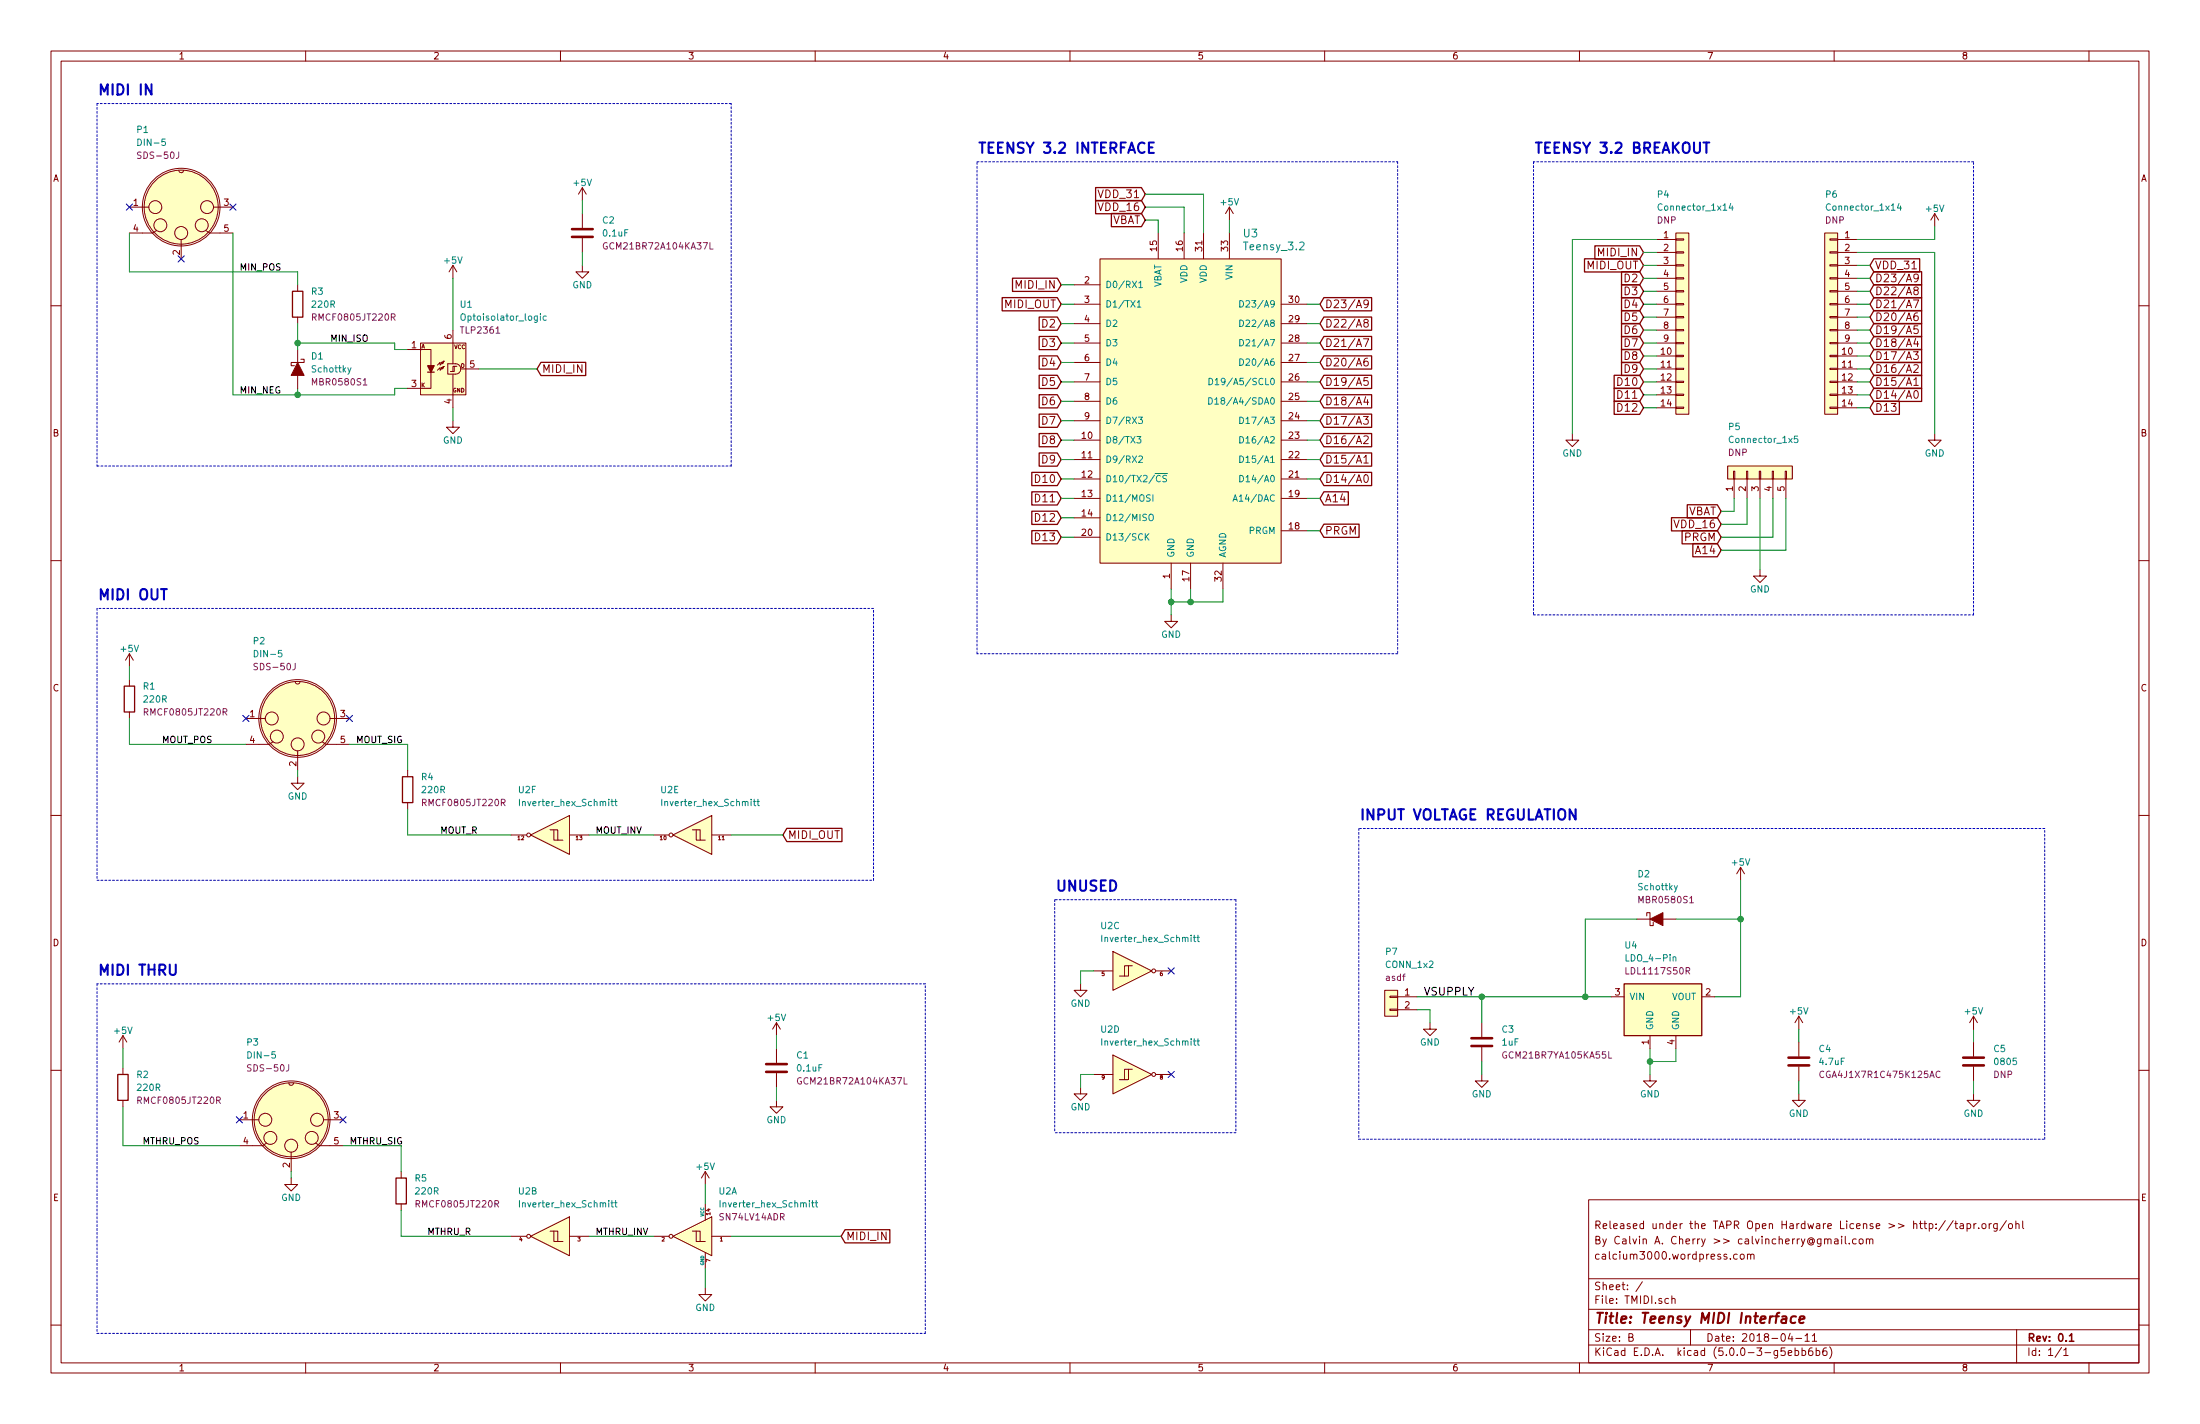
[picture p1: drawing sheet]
EESchema Schematic File Version 4
EELAYER 26 0
EELAYER END
$Descr B 17000 11000
encoding utf-8
Sheet 1 1
Title "Teensy MIDI Interface"
Date "2018-04-11"
Rev "0.1"
Comp ""
Comment1 "calcium3000.wordpress.com"
Comment2 "By Calvin A. Cherry >> calvincherry@gmail.com"
Comment3 "Released under the TAPR Open Hardware License >> http://tapr.org/ohl"
Comment4 ""
$EndDescr
$Comp
L TMIDI:DIN-5_MIDI P1
U 1 1
P 1400 1600
F 0 "P1" H 1050 2200 50  0000 L CNN
F 1 "DIN-5" H 1050 2100 50  0000 L CNN
F 2 "TMIDI:J_DIN-5_RightAngle" H 1400 1600 50  0001 C CNN
F 3 "" H 1400 1600 50  0000 C CNN
F 4 "SDS-50J" H 1050 2000 50  0000 L CNN "Part number"
	1    1400 1600
	1    0    0    -1  
$EndComp
$Comp
L TMIDI:R R3
U 1 1
P 2300 2350
F 0 "R3" H 2400 2450 50  0000 L CNN
F 1 "220R" H 2400 2350 50  0000 L CNN
F 2 "TMIDI:R_0805_HandSoldering" V 2230 2350 50  0001 C CNN
F 3 "" H 2300 2350 50  0000 C CNN
F 4 "RMCF0805JT220R" H 2400 2250 50  0000 L CNN "Part number"
	1    2300 2350
	1    0    0    -1  
$EndComp
$Comp
L power:GND #PWR01
U 1 1
P 3500 3250
F 0 "#PWR01" H 3500 3000 50  0001 C CNN
F 1 "GND" H 3500 3100 50  0000 C CNN
F 2 "" H 3500 3250 50  0000 C CNN
F 3 "" H 3500 3250 50  0000 C CNN
	1    3500 3250
	1    0    0    -1  
$EndComp
NoConn ~ 1400 2000
NoConn ~ 1800 1600
NoConn ~ 1000 1600
Text GLabel 4150 2850 2    60   Input ~ 0
MIDI_IN
$Comp
L power:+5V #PWR02
U 1 1
P 3500 2150
F 0 "#PWR02" H 3500 2000 50  0001 C CNN
F 1 "+5V" H 3500 2290 50  0000 C CNN
F 2 "" H 3500 2150 50  0000 C CNN
F 3 "" H 3500 2150 50  0000 C CNN
	1    3500 2150
	1    0    0    -1  
$EndComp
Text Notes 750  750  0    80   ~ 16
MIDI IN
$Comp
L TMIDI:DIN-5_MIDI P2
U 1 1
P 2300 5550
F 0 "P2" H 1950 6150 50  0000 L CNN
F 1 "DIN-5" H 1950 6050 50  0000 L CNN
F 2 "TMIDI:J_DIN-5_RightAngle" H 2300 5550 50  0001 C CNN
F 3 "" H 2300 5550 50  0000 C CNN
F 4 "SDS-50J" H 1950 5950 50  0000 L CNN "Part number"
	1    2300 5550
	1    0    0    -1  
$EndComp
$Comp
L TMIDI:R R1
U 1 1
P 1000 5400
F 0 "R1" H 1100 5500 50  0000 L CNN
F 1 "220R" H 1100 5400 50  0000 L CNN
F 2 "TMIDI:R_0805_HandSoldering" V 930 5400 50  0001 C CNN
F 3 "" H 1000 5400 50  0000 C CNN
F 4 "RMCF0805JT220R" H 1100 5300 50  0000 L CNN "Part number"
	1    1000 5400
	1    0    0    -1  
$EndComp
$Comp
L power:+5V #PWR03
U 1 1
P 1000 5150
F 0 "#PWR03" H 1000 5000 50  0001 C CNN
F 1 "+5V" H 1000 5290 50  0000 C CNN
F 2 "" H 1000 5150 50  0000 C CNN
F 3 "" H 1000 5150 50  0000 C CNN
	1    1000 5150
	1    0    0    -1  
$EndComp
$Comp
L TMIDI:R R4
U 1 1
P 3150 6100
F 0 "R4" H 3250 6200 50  0000 L CNN
F 1 "220R" H 3250 6100 50  0000 L CNN
F 2 "TMIDI:R_0805_HandSoldering" V 3080 6100 50  0001 C CNN
F 3 "" H 3150 6100 50  0000 C CNN
F 4 "RMCF0805JT220R" H 3250 6000 50  0000 L CNN "Part number"
	1    3150 6100
	1    0    0    -1  
$EndComp
Text Notes 750  4650 0    80   ~ 16
MIDI OUT
NoConn ~ 1900 5550
NoConn ~ 2700 5550
Text GLabel 6050 6450 2    60   Input ~ 0
MIDI_OUT
$Comp
L TMIDI:DIN-5_MIDI P3
U 1 1
P 2250 8650
F 0 "P3" H 1900 9250 50  0000 L CNN
F 1 "DIN-5" H 1900 9150 50  0000 L CNN
F 2 "TMIDI:J_DIN-5_RightAngle" H 2250 8650 50  0001 C CNN
F 3 "" H 2250 8650 50  0000 C CNN
F 4 "SDS-50J" H 1900 9050 50  0000 L CNN "Part number"
	1    2250 8650
	1    0    0    -1  
$EndComp
$Comp
L TMIDI:R R5
U 1 1
P 3100 9200
F 0 "R5" H 3200 9300 50  0000 L CNN
F 1 "220R" H 3200 9200 50  0000 L CNN
F 2 "TMIDI:R_0805_HandSoldering" V 3030 9200 50  0001 C CNN
F 3 "" H 3100 9200 50  0000 C CNN
F 4 "RMCF0805JT220R" H 3200 9100 50  0000 L CNN "Part number"
	1    3100 9200
	1    0    0    -1  
$EndComp
$Comp
L TMIDI:R R2
U 1 1
P 950 8400
F 0 "R2" H 1050 8500 50  0000 L CNN
F 1 "220R" H 1050 8400 50  0000 L CNN
F 2 "TMIDI:R_0805_HandSoldering" V 880 8400 50  0001 C CNN
F 3 "" H 950 8400 50  0000 C CNN
F 4 "RMCF0805JT220R" H 1050 8300 50  0000 L CNN "Part number"
	1    950  8400
	1    0    0    -1  
$EndComp
Text Notes 750  7550 0    80   ~ 16
MIDI THRU
NoConn ~ 1850 8650
NoConn ~ 2650 8650
Text GLabel 6500 9550 2    60   Input ~ 0
MIDI_IN
$Comp
L power:+5V #PWR04
U 1 1
P 950 8100
F 0 "#PWR04" H 950 7950 50  0001 C CNN
F 1 "+5V" H 950 8240 50  0000 C CNN
F 2 "" H 950 8100 50  0000 C CNN
F 3 "" H 950 8100 50  0000 C CNN
	1    950  8100
	1    0    0    -1  
$EndComp
$Comp
L TMIDI:INVERTER_HEX_SCHMITT U2
U 3 1
P 8750 7500
F 0 "U2" H 8500 7850 50  0000 L CNN
F 1 "Inverter_hex_Schmitt" H 8500 7750 50  0000 L CNN
F 2 "TMIDI:U_SOIC-14_Width3.9mm_Pitch1.27mm" H 8750 7500 50  0001 C CNN
F 3 "" H 8750 7500 50  0000 C CNN
F 4 "SN74LV14ADR" H 8500 7700 50  0001 L CNN "Part number"
	3    8750 7500
	1    0    0    -1  
$EndComp
$Comp
L TMIDI:INVERTER_HEX_SCHMITT U2
U 1 1
P 5350 9550
F 0 "U2" H 5150 9900 50  0000 R CNN
F 1 "Inverter_hex_Schmitt" H 5150 9800 50  0000 R CNN
F 2 "TMIDI:U_SOIC-14_Width3.9mm_Pitch1.27mm" H 5350 9550 50  0001 C CNN
F 3 "" H 5350 9550 50  0000 C CNN
F 4 "SN74LV14ADR" H 5150 9700 50  0000 R CNN "Part number"
	1    5350 9550
	-1   0    0    -1  
$EndComp
$Comp
L TMIDI:INVERTER_HEX_SCHMITT U2
U 4 1
P 8750 8300
F 0 "U2" H 8500 8650 50  0000 L CNN
F 1 "Inverter_hex_Schmitt" H 8500 8550 50  0000 L CNN
F 2 "TMIDI:U_SOIC-14_Width3.9mm_Pitch1.27mm" H 8750 8300 50  0001 C CNN
F 3 "" H 8750 8300 50  0000 C CNN
	4    8750 8300
	1    0    0    -1  
$EndComp
$Comp
L TMIDI:INVERTER_HEX_SCHMITT U2
U 2 1
P 4250 9550
F 0 "U2" H 4500 9900 50  0000 R CNN
F 1 "Inverter_hex_Schmitt" H 4500 9800 50  0000 R CNN
F 2 "TMIDI:U_SOIC-14_Width3.9mm_Pitch1.27mm" H 4250 9550 50  0001 C CNN
F 3 "" H 4250 9550 50  0000 C CNN
	2    4250 9550
	-1   0    0    -1  
$EndComp
$Comp
L TMIDI:INVERTER_HEX_SCHMITT U2
U 5 1
P 5350 6450
F 0 "U2" H 5600 6800 50  0000 R CNN
F 1 "Inverter_hex_Schmitt" H 5600 6700 50  0000 R CNN
F 2 "TMIDI:U_SOIC-14_Width3.9mm_Pitch1.27mm" H 5350 6450 50  0001 C CNN
F 3 "" H 5350 6450 50  0000 C CNN
	5    5350 6450
	-1   0    0    -1  
$EndComp
$Comp
L TMIDI:INVERTER_HEX_SCHMITT U2
U 6 1
P 4250 6450
F 0 "U2" H 4500 6800 50  0000 R CNN
F 1 "Inverter_hex_Schmitt" H 4500 6700 50  0000 R CNN
F 2 "TMIDI:U_SOIC-14_Width3.9mm_Pitch1.27mm" H 4250 6450 50  0001 C CNN
F 3 "" H 4250 6450 50  0000 C CNN
	6    4250 6450
	-1   0    0    -1  
$EndComp
NoConn ~ 9050 7500
NoConn ~ 9050 8300
$Comp
L power:+5V #PWR05
U 1 1
P 5450 9150
F 0 "#PWR05" H 5450 9000 50  0001 C CNN
F 1 "+5V" H 5450 9290 50  0000 C CNN
F 2 "" H 5450 9150 50  0000 C CNN
F 3 "" H 5450 9150 50  0000 C CNN
	1    5450 9150
	1    0    0    -1  
$EndComp
$Comp
L power:GND #PWR06
U 1 1
P 5450 9950
F 0 "#PWR06" H 5450 9700 50  0001 C CNN
F 1 "GND" H 5450 9800 50  0000 C CNN
F 2 "" H 5450 9950 50  0000 C CNN
F 3 "" H 5450 9950 50  0000 C CNN
	1    5450 9950
	1    0    0    -1  
$EndComp
$Comp
L power:GND #PWR07
U 1 1
P 8350 7600
F 0 "#PWR07" H 8350 7350 50  0001 C CNN
F 1 "GND" H 8350 7450 50  0000 C CNN
F 2 "" H 8350 7600 50  0000 C CNN
F 3 "" H 8350 7600 50  0000 C CNN
	1    8350 7600
	1    0    0    -1  
$EndComp
$Comp
L power:GND #PWR08
U 1 1
P 8350 8400
F 0 "#PWR08" H 8350 8150 50  0001 C CNN
F 1 "GND" H 8350 8250 50  0000 C CNN
F 2 "" H 8350 8400 50  0000 C CNN
F 3 "" H 8350 8400 50  0000 C CNN
	1    8350 8400
	1    0    0    -1  
$EndComp
$Comp
L TMIDI:C C1
U 1 1
P 6000 8250
F 0 "C1" H 6150 8350 50  0000 L CNN
F 1 "0.1uF" H 6150 8250 50  0000 L CNN
F 2 "TMIDI:C_0805_HandSoldering" H 6038 8100 50  0001 C CNN
F 3 "" H 6000 8250 50  0000 C CNN
F 4 "GCM21BR72A104KA37L" H 6150 8150 50  0000 L CNN "Part number"
	1    6000 8250
	1    0    0    -1  
$EndComp
$Comp
L power:+5V #PWR09
U 1 1
P 6000 8000
F 0 "#PWR09" H 6000 7850 50  0001 C CNN
F 1 "+5V" H 6000 8140 50  0000 C CNN
F 2 "" H 6000 8000 50  0000 C CNN
F 3 "" H 6000 8000 50  0000 C CNN
	1    6000 8000
	1    0    0    -1  
$EndComp
$Comp
L power:GND #PWR010
U 1 1
P 6000 8500
F 0 "#PWR010" H 6000 8250 50  0001 C CNN
F 1 "GND" H 6000 8350 50  0000 C CNN
F 2 "" H 6000 8500 50  0000 C CNN
F 3 "" H 6000 8500 50  0000 C CNN
	1    6000 8500
	1    0    0    -1  
$EndComp
$Comp
L power:GND #PWR011
U 1 1
P 2300 6000
F 0 "#PWR011" H 2300 5750 50  0001 C CNN
F 1 "GND" H 2300 5850 50  0000 C CNN
F 2 "" H 2300 6000 50  0000 C CNN
F 3 "" H 2300 6000 50  0000 C CNN
	1    2300 6000
	1    0    0    -1  
$EndComp
$Comp
L power:GND #PWR012
U 1 1
P 2250 9100
F 0 "#PWR012" H 2250 8850 50  0001 C CNN
F 1 "GND" H 2250 8950 50  0000 C CNN
F 2 "" H 2250 9100 50  0000 C CNN
F 3 "" H 2250 9100 50  0000 C CNN
	1    2250 9100
	1    0    0    -1  
$EndComp
Text GLabel 8200 2200 0    60   Input ~ 0
MIDI_IN
Text GLabel 8200 2350 0    60   Input ~ 0
MIDI_OUT
Text GLabel 8200 3250 0    60   Input ~ 0
D7
Text GLabel 8200 3400 0    60   Input ~ 0
D8
Text GLabel 8200 3550 0    60   Input ~ 0
D9
Text GLabel 8200 3700 0    60   Input ~ 0
D10
Text GLabel 8200 2500 0    60   Input ~ 0
D2
Text GLabel 8200 2650 0    60   Input ~ 0
D3
Text GLabel 12700 1950 0    60   Input ~ 0
MIDI_IN
Text GLabel 12700 2050 0    60   Input ~ 0
MIDI_OUT
Text GLabel 12700 2150 0    60   Input ~ 0
D2
Text GLabel 12700 2250 0    60   Input ~ 0
D3
$Comp
L power:+5V #PWR013
U 1 1
P 9500 1700
F 0 "#PWR013" H 9500 1550 50  0001 C CNN
F 1 "+5V" H 9500 1840 50  0000 C CNN
F 2 "" H 9500 1700 50  0000 C CNN
F 3 "" H 9500 1700 50  0000 C CNN
	1    9500 1700
	1    0    0    -1  
$EndComp
$Comp
L TMIDI:Teensy32 U3
U 1 1
P 9200 3150
F 0 "U3" H 9600 4500 60  0000 L CNN
F 1 "Teensy_3.2" H 9600 4400 60  0000 L CNN
F 2 "TMIDI:U_Teensy3.2" H 9200 2950 60  0001 C CNN
F 3 "" H 9200 2950 60  0001 C CNN
	1    9200 3150
	1    0    0    -1  
$EndComp
$Comp
L power:GND #PWR014
U 1 1
P 9050 4750
F 0 "#PWR014" H 9050 4500 50  0001 C CNN
F 1 "GND" H 9050 4600 50  0000 C CNN
F 2 "" H 9050 4750 50  0000 C CNN
F 3 "" H 9050 4750 50  0000 C CNN
	1    9050 4750
	1    0    0    -1  
$EndComp
Text GLabel 8200 2800 0    60   Input ~ 0
D4
Text GLabel 8200 2950 0    60   Input ~ 0
D5
Text GLabel 8200 3100 0    60   Input ~ 0
D6
Text GLabel 8200 3850 0    60   Input ~ 0
D11
Text GLabel 8200 4000 0    60   Input ~ 0
D12
Text GLabel 8200 4150 0    60   Input ~ 0
D13
Text GLabel 12700 2650 0    60   Input ~ 0
D7
Text GLabel 12700 2750 0    60   Input ~ 0
D8
Text GLabel 12700 2850 0    60   Input ~ 0
D9
Text GLabel 12700 2950 0    60   Input ~ 0
D10
Text GLabel 12700 2350 0    60   Input ~ 0
D4
Text GLabel 12700 2450 0    60   Input ~ 0
D5
Text GLabel 12700 2550 0    60   Input ~ 0
D6
Text GLabel 12700 3050 0    60   Input ~ 0
D11
Text GLabel 12700 3150 0    60   Input ~ 0
D12
$Comp
L power:GND #PWR015
U 1 1
P 12150 3350
F 0 "#PWR015" H 12150 3100 50  0001 C CNN
F 1 "GND" H 12150 3200 50  0000 C CNN
F 2 "" H 12150 3350 50  0000 C CNN
F 3 "" H 12150 3350 50  0000 C CNN
	1    12150 3350
	1    0    0    -1  
$EndComp
Text GLabel 8850 1700 0    60   Input ~ 0
VBAT
Text GLabel 8850 1600 0    60   Input ~ 0
VDD_16
Text GLabel 8850 1500 0    60   Input ~ 0
VDD_31
Text GLabel 13300 3950 0    60   Input ~ 0
VBAT
Text GLabel 13300 4050 0    60   Input ~ 0
VDD_16
$Comp
L power:GND #PWR016
U 1 1
P 13600 4400
F 0 "#PWR016" H 13600 4150 50  0001 C CNN
F 1 "GND" H 13600 4250 50  0000 C CNN
F 2 "" H 13600 4400 50  0000 C CNN
F 3 "" H 13600 4400 50  0000 C CNN
	1    13600 4400
	1    0    0    -1  
$EndComp
Text GLabel 10200 4100 2    60   Input ~ 0
PRGM
Text GLabel 13300 4150 0    60   Input ~ 0
PRGM
Text GLabel 10200 3850 2    60   Input ~ 0
A14
Text GLabel 13300 4250 0    60   Input ~ 0
A14
Text GLabel 10200 3700 2    60   Input ~ 0
D14/A0
Text GLabel 10200 3550 2    60   Input ~ 0
D15/A1
Text GLabel 10200 3400 2    60   Input ~ 0
D16/A2
Text GLabel 14450 3150 2    60   Input ~ 0
D13
Text GLabel 14450 3050 2    60   Input ~ 0
D14/A0
Text GLabel 14450 2950 2    60   Input ~ 0
D15/A1
Text GLabel 14450 2850 2    60   Input ~ 0
D16/A2
Text GLabel 10200 3250 2    60   Input ~ 0
D17/A3
Text GLabel 10200 3100 2    60   Input ~ 0
D18/A4
Text GLabel 10200 2950 2    60   Input ~ 0
D19/A5
Text GLabel 14450 2750 2    60   Input ~ 0
D17/A3
Text GLabel 14450 2650 2    60   Input ~ 0
D18/A4
Text GLabel 14450 2550 2    60   Input ~ 0
D19/A5
Text GLabel 10200 2800 2    60   Input ~ 0
D20/A6
Text GLabel 10200 2650 2    60   Input ~ 0
D21/A7
Text GLabel 10200 2500 2    60   Input ~ 0
D22/A8
Text GLabel 10200 2350 2    60   Input ~ 0
D23/A9
Text GLabel 14450 2450 2    60   Input ~ 0
D20/A6
Text GLabel 14450 2350 2    60   Input ~ 0
D21/A7
Text GLabel 14450 2250 2    60   Input ~ 0
D22/A8
Text GLabel 14450 2150 2    60   Input ~ 0
D23/A9
Text GLabel 14450 2050 2    60   Input ~ 0
VDD_31
$Comp
L power:GND #PWR017
U 1 1
P 14950 3350
F 0 "#PWR017" H 14950 3100 50  0001 C CNN
F 1 "GND" H 14950 3200 50  0000 C CNN
F 2 "" H 14950 3350 50  0000 C CNN
F 3 "" H 14950 3350 50  0000 C CNN
	1    14950 3350
	1    0    0    -1  
$EndComp
$Comp
L power:+5V #PWR018
U 1 1
P 14950 1750
F 0 "#PWR018" H 14950 1600 50  0001 C CNN
F 1 "+5V" H 14950 1890 50  0000 C CNN
F 2 "" H 14950 1750 50  0000 C CNN
F 3 "" H 14950 1750 50  0000 C CNN
	1    14950 1750
	1    0    0    -1  
$EndComp
$Comp
L TMIDI:CONN_1x14 P4
U 1 1
P 13000 2500
F 0 "P4" H 12800 3500 50  0000 L CNN
F 1 "Connector_1x14" H 12800 3400 50  0000 L CNN
F 2 "TMIDI:J_Conn_1x14_Pitch2.54mm" H 13000 2500 50  0001 C CNN
F 3 "" H 13000 2500 50  0000 C CNN
F 4 "DNP" H 12800 3300 50  0000 L CNN "Part number"
	1    13000 2500
	1    0    0    -1  
$EndComp
$Comp
L TMIDI:CONN_1x14 P6
U 1 1
P 14150 2500
F 0 "P6" H 14200 3500 50  0000 R CNN
F 1 "Connector_1x14" H 14200 3400 50  0000 R CNN
F 2 "TMIDI:J_Conn_1x14_Pitch2.54mm" H 14150 2500 50  0001 C CNN
F 3 "" H 14150 2500 50  0000 C CNN
F 4 "DNP" H 14200 3300 50  0000 R CNN "Part number"
	1    14150 2500
	-1   0    0    -1  
$EndComp
$Comp
L TMIDI:CONN_1x5 P5
U 1 1
P 13600 3650
F 0 "P5" V 13950 3900 50  0000 R CNN
F 1 "Connector_1x5" V 13850 3900 50  0000 R CNN
F 2 "TMIDI:J_Conn_1x5_Pitch2.54mm" H 13600 3650 50  0001 C CNN
F 3 "" H 13600 3650 50  0000 C CNN
F 4 "DNP" V 13750 3900 50  0000 R CNN "Part number"
	1    13600 3650
	0    -1   -1   0   
$EndComp
Text Label 1850 2100 0    50   ~ 0
MIN_POS
Text Label 1850 3050 0    50   ~ 0
MIN_NEG
Text Label 2550 2650 0    50   ~ 0
MIN_ISO
Text Label 1250 5750 0    50   ~ 0
MOUT_POS
Text Label 2750 5750 0    50   ~ 0
MOUT_SIG
Text Label 2700 8850 0    50   ~ 0
MTHRU_SIG
Text Label 1100 8850 0    50   ~ 0
MTHRU_POS
Text Label 4600 6450 0    50   ~ 0
MOUT_INV
Text Label 3400 6450 0    50   ~ 0
MOUT_R
Text Label 3300 9550 0    50   ~ 0
MTHRU_R
Text Label 4600 9550 0    50   ~ 0
MTHRU_INV
$Comp
L power:GND #PWR019
U 1 1
P 11050 7900
F 0 "#PWR019" H 11050 7650 50  0001 C CNN
F 1 "GND" H 11050 7750 50  0000 C CNN
F 2 "" H 11050 7900 50  0000 C CNN
F 3 "" H 11050 7900 50  0000 C CNN
	1    11050 7900
	1    0    0    -1  
$EndComp
Wire Wire Line
	3150 3000 3050 3000
Wire Wire Line
	3050 3050 3050 3000
Wire Wire Line
	1800 3050 2300 3050
Wire Wire Line
	2300 3050 2300 3000
Wire Wire Line
	3150 2700 3050 2700
Wire Wire Line
	3050 2700 3050 2650
Wire Wire Line
	2300 2500 2300 2650
Connection ~ 2300 2650
Wire Wire Line
	3500 3250 3500 3150
Wire Wire Line
	1800 3050 1800 1800
Connection ~ 2300 3050
Wire Wire Line
	2300 2200 2300 2100
Wire Wire Line
	1000 2100 1000 1800
Wire Wire Line
	3150 6250 3150 6450
Wire Wire Line
	2700 5750 3150 5750
Wire Wire Line
	3150 5750 3150 5950
Wire Wire Line
	1900 5750 1000 5750
Wire Wire Line
	1000 5750 1000 5550
Wire Wire Line
	1000 5150 1000 5250
Wire Wire Line
	950  8550 950  8850
Wire Wire Line
	950  8100 950  8250
Wire Wire Line
	950  8850 1850 8850
Wire Wire Line
	3100 9550 3100 9350
Wire Wire Line
	3100 8850 3100 9050
Wire Wire Line
	3150 6450 3950 6450
Wire Wire Line
	4550 6450 5050 6450
Wire Wire Line
	6050 6450 5650 6450
Wire Wire Line
	3100 9550 3950 9550
Wire Wire Line
	4550 9550 5050 9550
Wire Wire Line
	6500 9550 5650 9550
Wire Wire Line
	5450 9950 5450 9800
Wire Wire Line
	5450 9150 5450 9300
Wire Wire Line
	8450 7500 8350 7500
Wire Wire Line
	8350 7500 8350 7600
Wire Wire Line
	8350 8400 8350 8300
Wire Wire Line
	8350 8300 8450 8300
Wire Wire Line
	6000 8500 6000 8400
Wire Wire Line
	6000 8000 6000 8100
Wire Wire Line
	2300 6000 2300 5950
Wire Wire Line
	2250 9100 2250 9050
Wire Wire Line
	8200 2200 8300 2200
Wire Wire Line
	8300 2350 8200 2350
Wire Wire Line
	8200 3250 8300 3250
Wire Wire Line
	8300 3400 8200 3400
Wire Wire Line
	8200 3550 8300 3550
Wire Wire Line
	8300 3700 8200 3700
Wire Wire Line
	8200 2650 8300 2650
Wire Wire Line
	8300 2500 8200 2500
Wire Wire Line
	12700 1950 12800 1950
Wire Wire Line
	12800 2050 12700 2050
Wire Wire Line
	12700 2250 12800 2250
Wire Wire Line
	12800 2150 12700 2150
Wire Wire Line
	9500 1700 9500 1800
Wire Wire Line
	9050 4550 9050 4650
Wire Wire Line
	9200 4550 9200 4650
Wire Wire Line
	9050 4650 9200 4650
Connection ~ 9050 4650
Wire Wire Line
	9450 4650 9450 4550
Connection ~ 9200 4650
Wire Wire Line
	8200 3100 8300 3100
Wire Wire Line
	8300 2950 8200 2950
Wire Wire Line
	8200 2800 8300 2800
Wire Wire Line
	8300 3850 8200 3850
Wire Wire Line
	8200 4000 8300 4000
Wire Wire Line
	8300 4150 8200 4150
Wire Wire Line
	12700 2650 12800 2650
Wire Wire Line
	12800 2750 12700 2750
Wire Wire Line
	12700 2850 12800 2850
Wire Wire Line
	12800 2950 12700 2950
Wire Wire Line
	12700 2550 12800 2550
Wire Wire Line
	12800 2450 12700 2450
Wire Wire Line
	12700 2350 12800 2350
Wire Wire Line
	12800 3050 12700 3050
Wire Wire Line
	12700 3150 12800 3150
Wire Wire Line
	12800 1850 12150 1850
Wire Wire Line
	12150 1850 12150 3350
Wire Wire Line
	8850 1700 8950 1700
Wire Wire Line
	8950 1700 8950 1800
Wire Wire Line
	8850 1600 9150 1600
Wire Wire Line
	9150 1600 9150 1800
Wire Wire Line
	8850 1500 9300 1500
Wire Wire Line
	9300 1500 9300 1800
Wire Wire Line
	13300 3950 13400 3950
Wire Wire Line
	13400 3950 13400 3850
Wire Wire Line
	13300 4050 13500 4050
Wire Wire Line
	13500 4050 13500 3850
Wire Wire Line
	13600 3850 13600 4400
Wire Wire Line
	10100 4100 10200 4100
Wire Wire Line
	13300 4150 13700 4150
Wire Wire Line
	13700 4150 13700 3850
Wire Wire Line
	10200 3850 10100 3850
Wire Wire Line
	13300 4250 13800 4250
Wire Wire Line
	13800 4250 13800 3850
Wire Wire Line
	10200 3700 10100 3700
Wire Wire Line
	10200 3550 10100 3550
Wire Wire Line
	10200 3400 10100 3400
Wire Wire Line
	14450 3150 14350 3150
Wire Wire Line
	10200 3250 10100 3250
Wire Wire Line
	10200 3100 10100 3100
Wire Wire Line
	10200 2950 10100 2950
Wire Wire Line
	14450 2750 14350 2750
Wire Wire Line
	14450 2650 14350 2650
Wire Wire Line
	14450 2550 14350 2550
Wire Wire Line
	14350 2850 14450 2850
Wire Wire Line
	14350 2950 14450 2950
Wire Wire Line
	14350 3050 14450 3050
Wire Wire Line
	10200 2800 10100 2800
Wire Wire Line
	10200 2650 10100 2650
Wire Wire Line
	10200 2500 10100 2500
Wire Wire Line
	10200 2350 10100 2350
Wire Wire Line
	14450 2450 14350 2450
Wire Wire Line
	14450 2350 14350 2350
Wire Wire Line
	14450 2250 14350 2250
Wire Wire Line
	14450 2150 14350 2150
Wire Wire Line
	14950 3350 14950 1950
Wire Wire Line
	14950 1950 14350 1950
Wire Wire Line
	14450 2050 14350 2050
Wire Wire Line
	14950 1750 14950 1850
Wire Wire Line
	14950 1850 14350 1850
Wire Wire Line
	3500 2150 3500 2550
Wire Wire Line
	2650 8850 3100 8850
Wire Wire Line
	3050 2650 2300 2650
Wire Wire Line
	2300 2100 1000 2100
$Comp
L TMIDI:C C3
U 1 1
P 11450 8050
F 0 "C3" H 11600 8150 50  0000 L CNN
F 1 "1uF" H 11600 8050 50  0000 L CNN
F 2 "TMIDI:C_0805_HandSoldering" H 11488 7900 50  0001 C CNN
F 3 "" H 11450 8050 50  0000 C CNN
F 4 "GCM21BR7YA105KA55L" H 11600 7950 50  0000 L CNN "Part number"
	1    11450 8050
	1    0    0    -1  
$EndComp
Wire Wire Line
	11050 7900 11050 7800
Wire Wire Line
	11050 7800 10950 7800
Wire Wire Line
	10950 7700 11450 7700
Wire Wire Line
	11450 7900 11450 7700
Connection ~ 11450 7700
$Comp
L power:GND #PWR020
U 1 1
P 11450 8300
F 0 "#PWR020" H 11450 8050 50  0001 C CNN
F 1 "GND" H 11450 8150 50  0000 C CNN
F 2 "" H 11450 8300 50  0000 C CNN
F 3 "" H 11450 8300 50  0000 C CNN
	1    11450 8300
	1    0    0    -1  
$EndComp
Wire Wire Line
	11450 8300 11450 8200
$Comp
L power:GND #PWR021
U 1 1
P 12750 8300
F 0 "#PWR021" H 12750 8050 50  0001 C CNN
F 1 "GND" H 12750 8150 50  0000 C CNN
F 2 "" H 12750 8300 50  0000 C CNN
F 3 "" H 12750 8300 50  0000 C CNN
	1    12750 8300
	1    0    0    -1  
$EndComp
Wire Wire Line
	12750 8100 12750 8200
Wire Wire Line
	12950 8100 12950 8200
Wire Wire Line
	12950 8200 12750 8200
Connection ~ 12750 8200
$Comp
L TMIDI:TLP2361 U1
U 1 1
P 3400 2850
F 0 "U1" H 3550 3350 50  0000 L CNN
F 1 "Optoisolator_logic" H 3550 3250 50  0000 L CNN
F 2 "TMIDI:U_SO-5_Width6.3mm_Pitch1.27mm" H 3250 2650 50  0001 L CIN
F 3 "" H 3430 2825 50  0000 L CNN
F 4 "TLP2361" H 3550 3150 50  0000 L CNN "Part number"
	1    3400 2850
	1    0    0    -1  
$EndComp
Wire Wire Line
	3700 2850 4150 2850
$Comp
L TMIDI:C C2
U 1 1
P 4500 1800
F 0 "C2" H 4650 1900 50  0000 L CNN
F 1 "0.1uF" H 4650 1800 50  0000 L CNN
F 2 "TMIDI:C_0805_HandSoldering" H 4538 1650 50  0001 C CNN
F 3 "" H 4500 1800 50  0000 C CNN
F 4 "GCM21BR72A104KA37L" H 4650 1700 50  0000 L CNN "Part number"
	1    4500 1800
	1    0    0    -1  
$EndComp
$Comp
L power:+5V #PWR022
U 1 1
P 4500 1550
F 0 "#PWR022" H 4500 1400 50  0001 C CNN
F 1 "+5V" H 4500 1690 50  0000 C CNN
F 2 "" H 4500 1550 50  0000 C CNN
F 3 "" H 4500 1550 50  0000 C CNN
	1    4500 1550
	1    0    0    -1  
$EndComp
$Comp
L power:GND #PWR023
U 1 1
P 4500 2050
F 0 "#PWR023" H 4500 1800 50  0001 C CNN
F 1 "GND" H 4500 1900 50  0000 C CNN
F 2 "" H 4500 2050 50  0000 C CNN
F 3 "" H 4500 2050 50  0000 C CNN
	1    4500 2050
	1    0    0    -1  
$EndComp
Wire Wire Line
	4500 2050 4500 1950
Wire Wire Line
	4500 1550 4500 1650
$Comp
L TMIDI:D_Schottky D2
U 1 1
P 12800 7100
F 0 "D2" H 12650 7450 50  0000 L CNN
F 1 "Schottky" H 12650 7350 50  0000 L CNN
F 2 "TMIDI:D_SOD-123" H 12800 7100 50  0001 C CNN
F 3 "" H 12800 7100 50  0000 C CNN
F 4 "MBR0580S1" H 12650 7250 50  0000 L CNN "Part number"
	1    12800 7100
	1    0    0    -1  
$EndComp
$Comp
L TMIDI:D_Schottky D1
U 1 1
P 2300 2850
F 0 "D1" V 2200 2950 50  0000 L CNN
F 1 "Schottky" V 2300 2950 50  0000 L CNN
F 2 "TMIDI:D_SOD-123" H 2300 2850 50  0001 C CNN
F 3 "" H 2300 2850 50  0000 C CNN
F 4 "MBR0580S1" V 2400 2950 50  0000 L CNN "Part number"
	1    2300 2850
	0    1    1    0   
$EndComp
$Comp
L TMIDI:C C4
U 1 1
P 13900 8200
F 0 "C4" H 14050 8300 50  0000 L CNN
F 1 "4.7uF" H 14050 8200 50  0000 L CNN
F 2 "TMIDI:C_0805_HandSoldering" H 13938 8050 50  0001 C CNN
F 3 "" H 13900 8200 50  0000 C CNN
F 4 "CGA4J1X7R1C475K125AC" H 14050 8100 50  0000 L CNN "Part number"
	1    13900 8200
	1    0    0    -1  
$EndComp
Wire Wire Line
	13900 8050 13900 7950
$Comp
L power:GND #PWR024
U 1 1
P 13900 8450
F 0 "#PWR024" H 13900 8200 50  0001 C CNN
F 1 "GND" H 13900 8300 50  0000 C CNN
F 2 "" H 13900 8450 50  0000 C CNN
F 3 "" H 13900 8450 50  0000 C CNN
	1    13900 8450
	1    0    0    -1  
$EndComp
Wire Wire Line
	13900 8450 13900 8350
$Comp
L power:+5V #PWR025
U 1 1
P 13450 6800
F 0 "#PWR025" H 13450 6650 50  0001 C CNN
F 1 "+5V" H 13450 6940 50  0000 C CNN
F 2 "" H 13450 6800 50  0000 C CNN
F 3 "" H 13450 6800 50  0000 C CNN
	1    13450 6800
	1    0    0    -1  
$EndComp
Wire Wire Line
	13450 6800 13450 7100
Wire Wire Line
	13450 7700 13250 7700
$Comp
L power:+5V #PWR026
U 1 1
P 13900 7950
F 0 "#PWR026" H 13900 7800 50  0001 C CNN
F 1 "+5V" H 13900 8090 50  0000 C CNN
F 2 "" H 13900 7950 50  0000 C CNN
F 3 "" H 13900 7950 50  0000 C CNN
	1    13900 7950
	1    0    0    -1  
$EndComp
$Comp
L TMIDI:C C5
U 1 1
P 15250 8200
F 0 "C5" H 15400 8300 50  0000 L CNN
F 1 "0805" H 15400 8200 50  0000 L CNN
F 2 "TMIDI:C_0805_HandSoldering" H 15288 8050 50  0001 C CNN
F 3 "" H 15250 8200 50  0000 C CNN
F 4 "DNP" H 15400 8100 50  0000 L CNN "Part number"
	1    15250 8200
	1    0    0    -1  
$EndComp
Wire Wire Line
	15250 8050 15250 7950
$Comp
L power:GND #PWR027
U 1 1
P 15250 8450
F 0 "#PWR027" H 15250 8200 50  0001 C CNN
F 1 "GND" H 15250 8300 50  0000 C CNN
F 2 "" H 15250 8450 50  0000 C CNN
F 3 "" H 15250 8450 50  0000 C CNN
	1    15250 8450
	1    0    0    -1  
$EndComp
Wire Wire Line
	15250 8450 15250 8350
$Comp
L power:+5V #PWR028
U 1 1
P 15250 7950
F 0 "#PWR028" H 15250 7800 50  0001 C CNN
F 1 "+5V" H 15250 8090 50  0000 C CNN
F 2 "" H 15250 7950 50  0000 C CNN
F 3 "" H 15250 7950 50  0000 C CNN
	1    15250 7950
	1    0    0    -1  
$EndComp
Wire Wire Line
	12950 7100 13450 7100
Connection ~ 13450 7100
Wire Wire Line
	12650 7100 12250 7100
Wire Wire Line
	12250 7100 12250 7700
Connection ~ 12250 7700
Text Label 11000 7700 0    60   ~ 0
VSUPPLY
$Comp
L TMIDI:LDO_4-Pin U4
U 1 1
P 12850 7800
F 0 "U4" H 12550 8300 50  0000 L CNN
F 1 "LDO_4-Pin" H 12550 8200 50  0000 L CNN
F 2 "TMIDI:U_SOT223-4" H 12900 7550 50  0001 L CIN
F 3 "" H 12850 7600 50  0001 C CNN
F 4 "LDL1117S50R" H 12550 8100 50  0000 L CNN "Part number"
	1    12850 7800
	1    0    0    -1  
$EndComp
$Comp
L TMIDI:CONN_1x2 P7
U 1 1
P 10800 7750
F 0 "P7" H 10700 8150 50  0000 L CNN
F 1 "CONN_1x2" H 10700 8050 50  0000 L CNN
F 2 "TMIDI:J_Conn_1x2_Pitch2.54mm" H 10750 7750 50  0001 C CNN
F 3 "" H 10750 7750 50  0000 C CNN
F 4 "asdf" H 10700 7950 50  0000 L CNN "Part number"
	1    10800 7750
	1    0    0    -1  
$EndComp
Text Notes 7550 1200 0    80   ~ 16
TEENSY 3.2 INTERFACE
Text Notes 11850 1200 0    80   ~ 16
TEENSY 3.2 BREAKOUT
Text Notes 10500 6350 0    80   ~ 16
INPUT VOLTAGE REGULATION
Text Notes 8150 6900 0    80   ~ 16
UNUSED
Wire Notes Line
	7550 1250 10800 1250
Wire Notes Line
	10800 1250 10800 5050
Wire Notes Line
	10800 5050 7550 5050
Wire Notes Line
	7550 5050 7550 1250
Wire Notes Line
	11850 1250 11850 4750
Wire Notes Line
	11850 4750 15250 4750
Wire Notes Line
	15250 4750 15250 1250
Wire Notes Line
	15250 1250 11850 1250
Wire Notes Line
	10500 8800 15800 8800
Wire Notes Line
	15800 8800 15800 6400
Wire Notes Line
	15800 6400 10500 6400
Wire Notes Line
	10500 6400 10500 8800
Wire Notes Line
	8150 6950 8150 8750
Wire Notes Line
	9550 6950 9550 8750
Wire Notes Line
	9550 6950 8150 6950
Wire Notes Line
	9550 8750 8150 8750
Wire Notes Line
	750  7600 750  10300
Wire Notes Line
	750  10300 7150 10300
Wire Notes Line
	7150 10300 7150 7600
Wire Notes Line
	7150 7600 750  7600
Wire Notes Line
	750  4700 750  6800
Wire Notes Line
	750  6800 6750 6800
Wire Notes Line
	6750 6800 6750 4700
Wire Notes Line
	6750 4700 750  4700
Wire Notes Line
	750  800  750  3600
Wire Notes Line
	750  3600 5650 3600
Wire Notes Line
	5650 3600 5650 800 
Wire Notes Line
	5650 800  750  800 
Wire Wire Line
	2300 2650 2300 2700
Wire Wire Line
	2300 3050 3050 3050
Wire Wire Line
	9050 4650 9050 4750
Wire Wire Line
	9200 4650 9450 4650
Wire Wire Line
	11450 7700 12250 7700
Wire Wire Line
	12750 8200 12750 8300
Wire Wire Line
	13450 7100 13450 7700
Wire Wire Line
	12250 7700 12450 7700
$EndSCHEMATC
